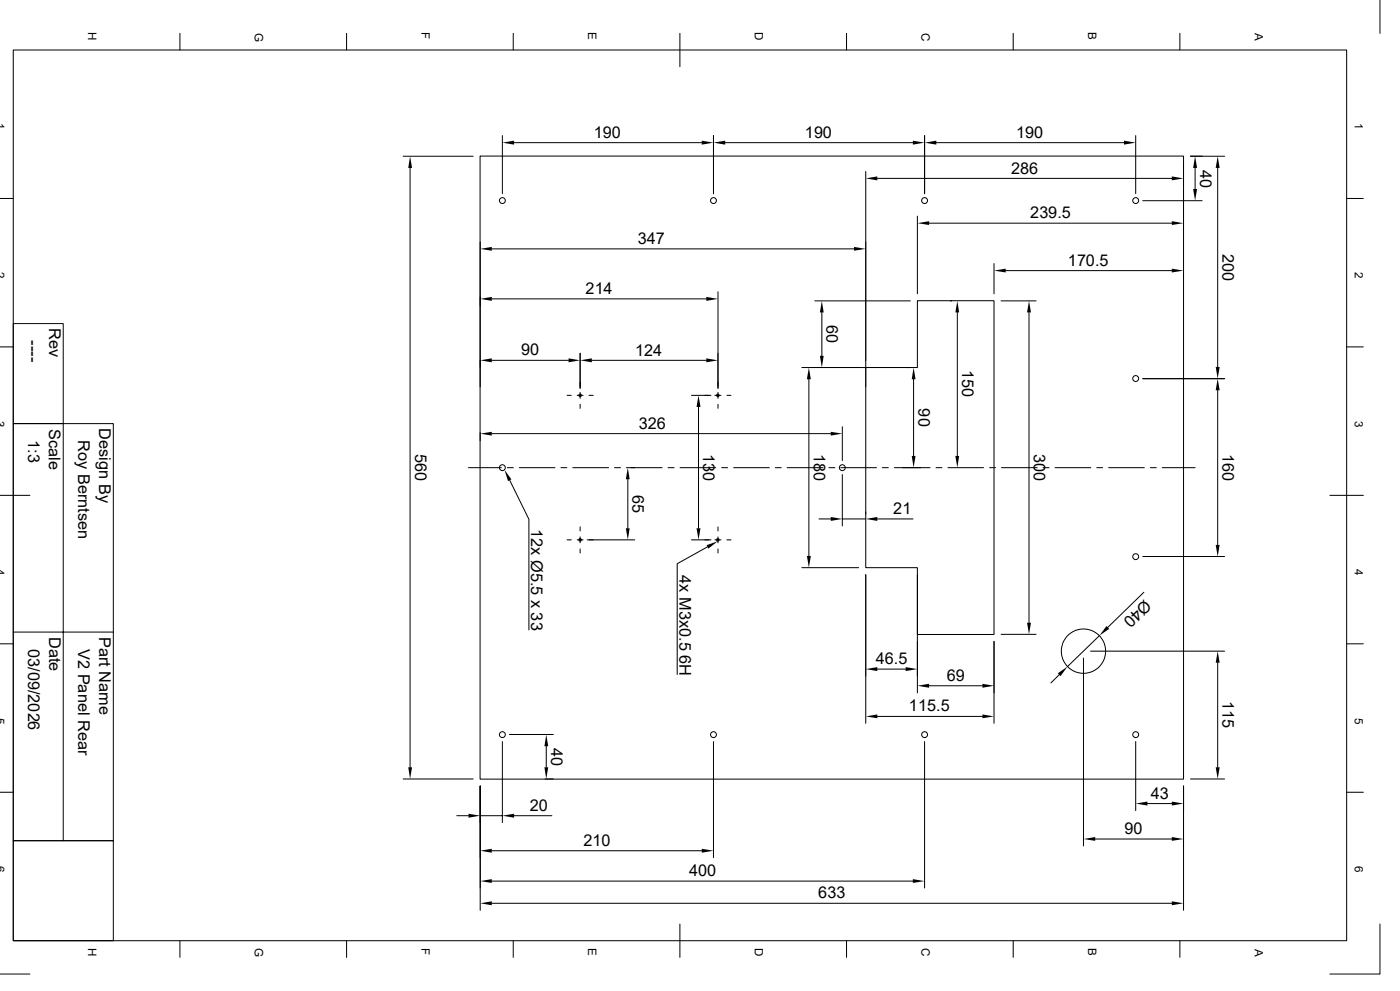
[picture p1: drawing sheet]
<svg xmlns="http://www.w3.org/2000/svg" width="420mm" height="297mm" viewBox="0 0 420 297" stroke-linecap="round" stroke-linejoin="round" font-family="sans-serif">
<g fill="none" stroke="#000" stroke-width=".3">
<path d="M4 15h400v266.9h-400zM54 10v5M104 10v5M154 10v5M204 10v10M254 10v5M304 10v5M353.9 10v5M414 0v10M0 59.5h4M120.9 46.8h21M123 50.3v179.7"/>
<path d="M144 46.8h211v186.7h-211zM150.7 40.6v17.4M154.2 42.8h56.3M214 40.6v17.4M217.6 42.8h56.3M259.7 51.4v64.6M263.2 53.5h88.3M277.4 40.6v17.4M280.9 42.8h56.3M340.7 40.6v17.4M355 48.9v6.7M355 57.2v11.8"/>
<path d="M357.1 46.8h10.3M358.5 50.3v6.3M365.3 50.3v59.7M404 59.5h5M144.1 72.5v43.5M147.5 74.6h108.7M275.2 64.8v23.3M278.7 66.9h72.8M298.2 79v9.1M342.8 60.2h17.8M4 97h15v30h-15zM147.5 89.6h64.4"/>
<path d="M215.4 87.5v28.9M244.4 90.2h28.7M246.5 93.6v13M275.2 90.1h23v100.1h-23v-20.1h-15.5v-59.9h15.5zM285.1 90.2h.4M287.2 93.6v43.1M300.3 90.2h10.5M301.7 81.1h49.8M308.7 93.6v93M355 82.1v1.1M0 104h4M147.5 108h23.1"/>
<path d="M170.1 118.5h1.3M173.1 118.5h1.8M174 117.6v1.8M174 105.9v10.5M176.7 118.5h1.3M177.5 108h34.4M207.4 118.5h5.9M214.5 118.5h1.8M215.4 117.6v1.8M218.1 118.5h1.2M240.5 110.2h32.6M242.7 113.7v52.9"/>
<path d="M274.1 113.7v23M342.8 113.5h24.6M365.3 117v46.3M404 104h5M4 127h30v125h-30zM19 127v125M144.1 129.6v2.5M147.5 130h101.7M174 121.2v1.2M209.5 122v36.3M215.4 121.2v1.2M252.7 127.9v10.1"/>
<path d="M0 148.5h9M140.5 140.2h9.9M152.2 140.2h1.8M152.9 143.9l5.8 11.7v33.2M155.8 140.2h10.7M168.3 140.2h1.8M171.8 140.2h10.8M174 157.9v1.2M184.4 140.2h1.7M187.9 140.2h10.7M188.3 143.6v14.7M200.4 140.2h1.8"/>
<path d="M204 140.2h10.7M215.4 157.9v1.2M216.5 140.2h1.8M220.1 140.2h10.7M232.6 140.2h1.8M236.1 140.2h10.7M245.7 155.5h3.5M248.7 140.2h1.7M252.2 140.2h10.7M252.7 142.2v15.4M252.7 155.5h7M259.7 153.4v.7"/>
<path d="M263.2 155.5h10.7M264.7 140.2h1.8M268.3 140.2h10.7M280.8 140.2h1.8M284.4 140.2h10.7M296.9 140.2h1.8M300.4 140.2h10.8M312.9 140.2h1.8M316.5 140.2h10.7M329 140.2h1.8M332.6 140.2h10.7M345.1 140.2h1.8"/>
<path d="M348.7 140.2h9.8M398.9 148.5h10.1M170.1 161.8h1.3M173.1 161.8h1.8M174 160.9v1.8M174 164.5v1.2M176.1 161.8h14.3M207.4 161.8h5.9M212.2 163.9l-9 5.1v33.1M214.5 161.8h1.8M215.4 160.9v1.8M215.4 164.5v1.2"/>
<path d="M218.1 161.8h1.2M240.5 170.1h17.1M259.7 172.3v44.5M275.2 172.3v35.3M342.8 166.8h24.6M343.2 177.5l-10.9 10.5M0 193h4M4 189.4h30M298.2 192.2v24.6M300.3 190.1h10.5M325 197.2v56.3M327.2 195.2h40.2"/>
<path d="M329.8 190.5l-9.5 9.3M365.3 198.6v31.4M404 193h5M263.2 200.5h8.5M263.2 214.7h31.5M278.7 205.5h16M317.8 202.2l-2.5 2.5M0 237.4h4M120.9 233.5h21M144.1 235.6v37.2M150.7 222.3v24.2M152.8 220.1h13.2"/>
<path d="M163.5 233.5h2.5M163.9 223.6v6.4M214 222.2v34.8M277.4 222.2v43.9M340.7 222.2v20.8M355 235.6v37.2M357.1 233.5h10.3M404 237.4h5M4 252h30v29.9h-30zM137 244.5h3.5M144.1 244.5h6.6M147.5 255h63"/>
<path d="M154.2 244.5h11.4M328.5 251.5h23M344.2 240.8h7.3M147.5 270.7h204M147.5 264.1h126.4M204 276.9v10M414 276.9v15h-15.1M0 291.9h9M54 281.9v5M104 281.9v5M154 281.9v5M254 281.9v5"/>
<path d="M304 281.9v5M353.9 281.9v5"/>
<circle cx="150.7" cy="60.1" r=".88"/>
<circle cx="214" cy="60.1" r=".88"/>
<circle cx="277.4" cy="60.1" r=".88"/>
<circle cx="340.7" cy="60.1" r=".88"/>
<circle cx="174" cy="118.5" r=".39"/>
<circle cx="215.4" cy="118.5" r=".39"/>
<circle cx="340.7" cy="113.5" r=".88"/>
<circle cx="150.7" cy="140.2" r=".88"/>
<circle cx="252.7" cy="140.2" r=".88"/>
<circle cx="174" cy="161.8" r=".39"/>
<circle cx="215.4" cy="161.8" r=".39"/>
<circle cx="340.7" cy="166.8" r=".88"/>
<circle cx="325" cy="195.2" r="6.6"/>
<circle cx="150.7" cy="220.2" r=".88"/>
<circle cx="214" cy="220.2" r=".88"/>
<circle cx="277.4" cy="220.2" r=".88"/>
<circle cx="340.7" cy="220.2" r=".88"/>
</g>
<g fill="#000">
<path d="M123 46.8l.6 3.5h-1.1zM150.7 42.8l3.5-.6v1.1zM210.5 42.2l3.5 .6-3.5 .5zM214 42.8l3.6-.6v1.1zM259.7 53.5l3.5-.6v1.2zM273.9 42.2l3.5 .6-3.5 .5zM277.4 42.8l3.5-.6v1.1zM337.2 42.2l3.5 .6-3.5 .5zM351.5 52.9l3.5 .6-3.5 .6zM357.9 56.6h1.2l-.6 3.6zM358.5 46.8l.6 3.5h-1.2zM365.3 46.8l.6 3.5h-1.2z"/>
<path d="M144.1 74.6l3.4-.6v1.1zM256.2 74l3.5 .6-3.5 .5zM275.2 66.9l3.5-.6v1.1zM351.5 66.3l3.5 .6-3.5 .5zM144.1 89.6l3.4-.6v1.2zM211.9 89l3.5 .6-3.5 .6zM246.5 90.2l.6 3.4h-1.1zM287.2 90.2l.5 3.4h-1.1zM298.2 81.1l3.5-.6v1.2zM308.7 90.2l.6 3.4h-1.2zM351.5 80.5l3.5 .6-3.5 .6zM144.1 108l3.4-.6v1.2z"/>
<path d="M170.6 107.4l3.4 .6-3.4 .6zM174 108l3.5-.6v1.2zM211.9 107.4l3.5 .6-3.5 .6zM242.7 110.2l.5 3.5h-1.1zM246 106.6h1.1l-.6 3.6zM274.1 110.2l.6 3.5h-1.2zM364.7 110h1.2l-.6 3.5zM365.3 113.5l.6 3.5h-1.2zM144.1 130l3.4-.6v1.2zM209.5 118.5l.6 3.5h-1.1zM249.2 129.4l3.5 .6-3.5 .6zM273.5 136.7h1.2l-.6 3.5z"/>
<path d="M286.6 136.7h1.1l-.5 3.5zM151.3 140.8l2.1 2.9-1 .5zM188.3 140.2l.6 3.4h-1.2zM187.7 158.3h1.2l-.6 3.5zM209 158.3h1.1l-.6 3.5zM249.2 154.9l3.5 .6-3.5 .6zM259.7 155.5l3.5-.6v1.2zM212 163.4l3.3-1.2-2.8 2.2zM242.1 166.6h1.1l-.5 3.5zM364.7 163.3h1.2l-.6 3.5zM259.7 200.5l3.5-.6v1.2zM271.7 199.9l3.5 .6-3.5 .6z"/>
<path d="M308.1 186.6h1.2l-.6 3.5zM331.9 187.6l.8 .9-2.9 2zM365.3 195.2l.6 3.4h-1.2zM259.7 214.7l3.5-.6v1.2zM275.2 205.5l3.5-.6v1.2zM294.7 204.9l3.5 .6-3.5 .6zM294.7 214.1l3.5 .6-3.5 .6zM317.3 201.8l3-2-2.2 2.8zM122.5 230h1.1l-.6 3.5zM163.3 230h1.2l-.6 3.5zM163.9 220.1l.6 3.5h-1.2zM364.7 230h1.2l-.6 3.5z"/>
<path d="M140.5 243.9l3.6 .6-3.6 .6zM144.1 255l3.4-.6v1.2zM150.7 244.5l3.5-.6v1.2zM210.5 254.4l3.5 .6-3.5 .6zM325 251.5l3.5-.6v1.1zM340.7 240.8l3.5-.6v1.2zM351.5 250.9l3.5 .6-3.5 .5zM351.5 240.2l3.5 .6-3.5 .6zM144.1 270.7l3.4-.6v1.2zM144.1 264.1l3.4-.6v1.1zM273.9 263.5l3.5 .6-3.5 .5zM351.5 270.1l3.5 .6-3.5 .6z"/>
</g>
<g font-size="4.9">
<text x="178.1" y="41.3">190</text>
<text x="241.5" y="41.3">190</text>
<text x="304.8" y="41.3">190</text>
<text x="303.3" y="52">286</text>
<text x="360" y="50.8" transform="rotate(90 360 50.8)">40</text>
<text x="309" y="65.4">239.5</text>
<text x="191.3" y="73.1">347</text>
<text x="366.7" y="76.1" transform="rotate(90 366.7 76.1)">200</text>
<text x="320.3" y="79.6">170.5</text>
<text x="175.7" y="88.2">214</text>
<text x="8.5" y="102" transform="rotate(90 8.5 102)">----</text>
<text x="14.7" y="98.4" transform="rotate(90 14.7 98.4)">Rev</text>
<text x="248" y="97.5" transform="rotate(90 248 97.5)">60</text>
<text x="156.3" y="106.5">90</text>
<text x="190.5" y="106.6">124</text>
<text x="288.6" y="110.9" transform="rotate(90 288.6 110.9)">150</text>
<text x="275.5" y="122.4" transform="rotate(90 275.5 122.4)">90</text>
<text x="8.5" y="132" transform="rotate(90 8.5 132)">1:3</text>
<text x="14.7" y="128.6" transform="rotate(90 14.7 128.6)">Scale</text>
<text x="23.5" y="132" transform="rotate(90 23.5 132)">Roy Berntsen</text>
<text x="29.7" y="128.4" transform="rotate(90 29.7 128.4)">Design By</text>
<text x="191.6" y="128.5">326</text>
<text x="124.5" y="136.1" transform="rotate(90 124.5 136.1)">560</text>
<text x="211" y="135.9" transform="rotate(90 211 135.9)">130</text>
<text x="244.1" y="135.9" transform="rotate(90 244.1 135.9)">180</text>
<text x="310.2" y="136.1" transform="rotate(90 310.2 136.1)">300</text>
<text x="366.7" y="135.9" transform="rotate(90 366.7 135.9)">160</text>
<text x="189.8" y="148.3" transform="rotate(90 189.8 148.3)">65</text>
<text x="268" y="154.1">21</text>
<text x="159.3" y="158.6" transform="rotate(90 159.3 158.6)">12x Ø5.5 x 33</text>
<text x="203.8" y="172.4" transform="rotate(90 203.8 172.4)">4x M3x0.5 6H</text>
<text x="343.4" y="179.4" transform="rotate(136 343.4 179.4)">Ø40</text>
<text x="14.7" y="190.9" transform="rotate(90 14.7 190.9)">Date</text>
<text x="29.7" y="190.9" transform="rotate(90 29.7 190.9)">Part Name</text>
<text x="8.5" y="194.5" transform="rotate(90 8.5 194.5)">03/09/2026</text>
<text x="23.5" y="194.5" transform="rotate(90 23.5 194.5)">V2 Panel Rear</text>
<text x="262.8" y="199.1">46.5</text>
<text x="284" y="204.1">69</text>
<text x="272.7" y="213.2">115.5</text>
<text x="366.7" y="210.1" transform="rotate(90 366.7 210.1)">115</text>
<text x="165.4" y="224.2" transform="rotate(90 165.4 224.2)">40</text>
<text x="345.2" y="239.4">43</text>
<text x="159" y="243">20</text>
<text x="337.3" y="250">90</text>
<text x="175" y="253.5">210</text>
<text x="206.7" y="262.6">400</text>
<text x="245.5" y="269.3">633</text>
</g>
<g font-size="3.5">
<text x="26.5" y="9.7" transform="rotate(90 26.5 9.7)">H</text>
<text x="76.5" y="9.8" transform="rotate(90 76.5 9.8)">G</text>
<text x="126.5" y="9.7" transform="rotate(90 126.5 9.7)">F</text>
<text x="176.5" y="9.7" transform="rotate(90 176.5 9.7)">E</text>
<text x="226.5" y="9.7" transform="rotate(90 226.5 9.7)">D</text>
<text x="276.4" y="9.8" transform="rotate(90 276.4 9.8)">C</text>
<text x="326.5" y="9.7" transform="rotate(90 326.5 9.7)">B</text>
<text x="376.5" y="10" transform="rotate(90 376.5 10)">A</text>
<text x="-1" y="36.8" transform="rotate(90 -1 36.8)">1</text>
<text x="406.4" y="36.8" transform="rotate(90 406.4 36.8)">1</text>
<text x="-1" y="81.6" transform="rotate(90 -1 81.6)">2</text>
<text x="406.4" y="81.6" transform="rotate(90 406.4 81.6)">2</text>
<text x="-1" y="126.1" transform="rotate(90 -1 126.1)">3</text>
<text x="406.4" y="126.1" transform="rotate(90 406.4 126.1)">3</text>
<text x="-1" y="170.6" transform="rotate(90 -1 170.6)">4</text>
<text x="406.5" y="170.6" transform="rotate(90 406.5 170.6)">4</text>
<text x="-1" y="215.1" transform="rotate(90 -1 215.1)">5</text>
<text x="406.5" y="215.1" transform="rotate(90 406.5 215.1)">5</text>
<text x="-1" y="259.6" transform="rotate(90 -1 259.6)">6</text>
<text x="406.4" y="259.6" transform="rotate(90 406.4 259.6)">6</text>
<text x="26.5" y="284.2" transform="rotate(90 26.5 284.2)">H</text>
<text x="76.5" y="284.3" transform="rotate(90 76.5 284.3)">G</text>
<text x="126.5" y="284.1" transform="rotate(90 126.5 284.1)">F</text>
<text x="176.5" y="284.2" transform="rotate(90 176.5 284.2)">E</text>
<text x="226.5" y="284.2" transform="rotate(90 226.5 284.2)">D</text>
<text x="276.4" y="284.3" transform="rotate(90 276.4 284.3)">C</text>
<text x="326.5" y="284.2" transform="rotate(90 326.5 284.2)">B</text>
<text x="376.5" y="284.4" transform="rotate(90 376.5 284.4)">A</text>
</g>
</svg>
